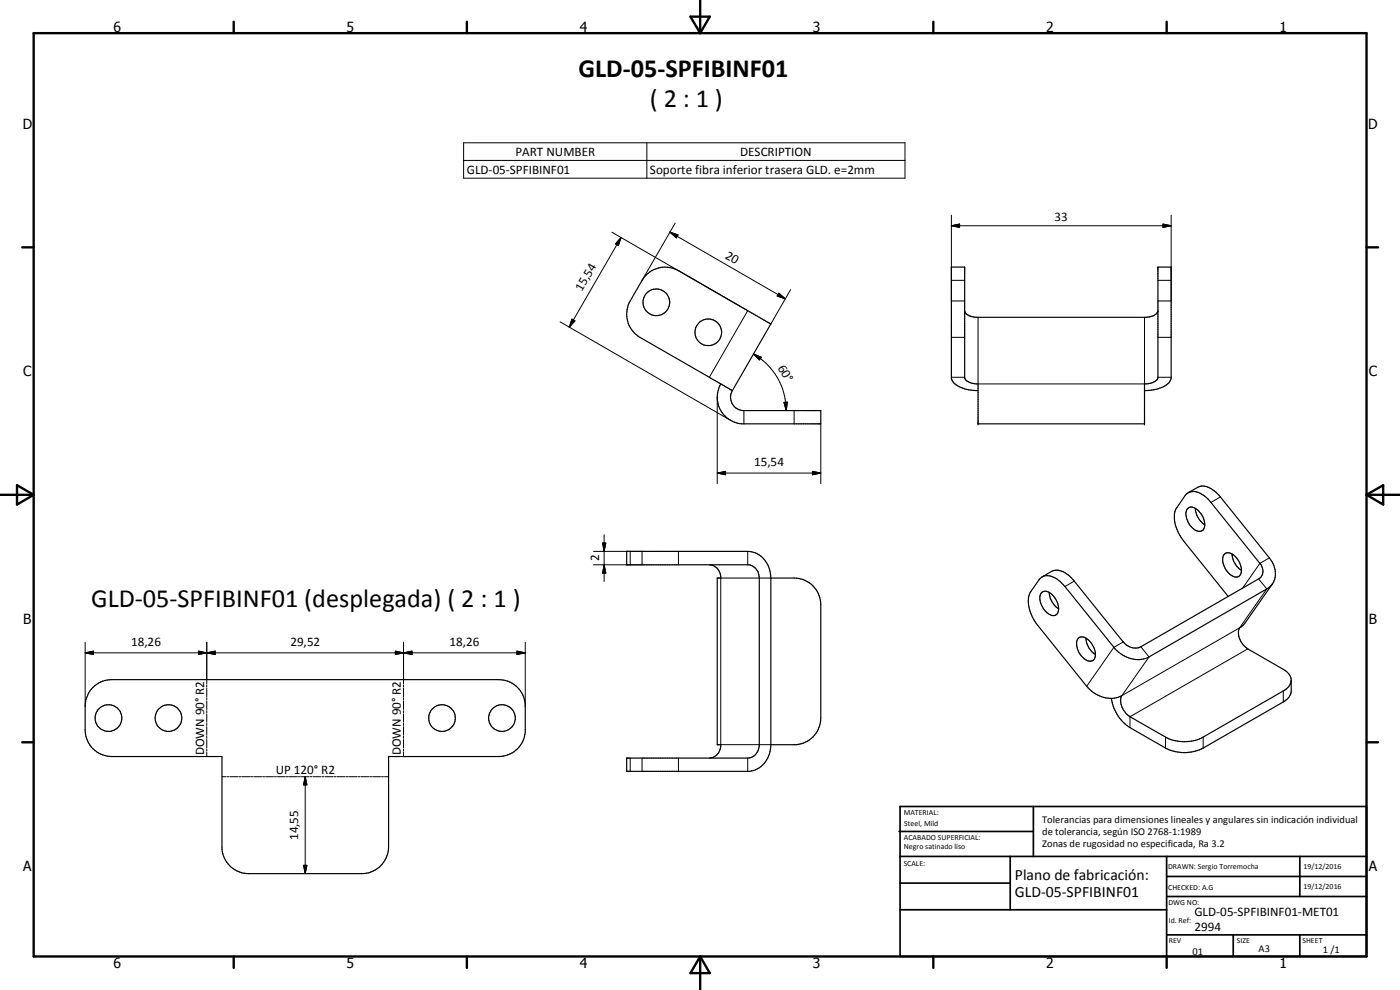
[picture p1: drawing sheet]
<svg xmlns="http://www.w3.org/2000/svg" width="420mm" height="297mm" viewBox="0 0 420 297" stroke-linecap="round" stroke-linejoin="round" font-family="sans-serif">
<g fill="none" stroke="#000" stroke-width=".35">
<path d="M231.3 97.2l-27.7-16a8.1 8.1 0 0 0-10.9 2.9l-3.6 6.2a8 8 0 0 0 3 10.9l27.6 16M231.3 97.2h.1M231.3 97.2l-11.5 20M289.5 93.5a3.8 3.8 0 0 0 3.5 1.7h51a3.8 3.8 0 0 0 3.5-1.7M216.3 115.2a8 8 0 0 0 6.2 12h23.8v-4h-23.6a4 4 0 0 1-2.9-6M219.7 117.2h.1M293.5 117.2a9.4 9.4 0 0 1-7.7-3l-.3-.7v-33.4h4v33.4a4.2 4.2 0 0 0 4 1.7v12h50v-12a4.2 4.2 0 0 0 4-1.7v-33.4h4v33.4a5.6 5.6 0 0 1-4.6 3.3l-3.4 .4M356.4 152.6a2.14 2.14 0 0 1 3.1 .5 4.8 4.8 0 0 1 1.5 6 3 3 0 0 1-3.8-1.5 4.6 4.6 0 0 1-.8-5zM356.6 147.8l-.9 .9-2.5 3.6a8.2 8.2 0 0 0 .9 8.4l1.1 1.6 13.4 16.6M356.6 147.8a5.2 5.2 0 0 1 5.9 1.9l15.6 19.3a2.99 2.99 0 0 1-.4 4.7l-35.3 20.4a4.4 4.4 0 0 1-5.3-1.5l-14.7-18.2a8.1 8.1 0 0 0-5.2-3.3l-1.6 .3-2.9 1.7M356.6 147.8l2.8-1.6a4.8 4.8 0 0 1 5.5 1.5l16 19.7a6 6 0 0 1-.3 9l-35.8 20.7a8.7 8.7 0 0 1-10.5-2.9l-14.7-18.2a6.9 6.9 0 0 0-6.1-3.2l-.8 .3M358.7 152.5a6.3 6.3 0 0 0 2.9 4.9"/>
<path d="M213.3 169.5a3.9 3.9 0 0 1 3 3.9h-1v50h1a3.8 3.8 0 0 1-3.4 4.1M231.3 173.4h7a8 8 0 0 1 8 8v34a8.1 8.1 0 0 1-7.3 8h-7.7M231.3 173.4a7.7 7.7 0 0 0-6.9-8h-36.3v4.1h36.7a4 4 0 0 1 3.1 3.9v50a3.8 3.8 0 0 1-3.5 4.1h-36.3v3.9h36.9a7.8 7.8 0 0 0 6.3-8M231.3 173.4v50M312.6 177.8a2.69 2.69 0 0 1 3.7 1.2 4.4 4.4 0 0 1 .8 5.4 2.3 2.3 0 0 1-3.1-.8 5.3 5.3 0 0 1-1.6-5.5zM312.7 173.1l-.8 .8-2.5 3.6a8.7 8.7 0 0 0 1.2 9l15.5 19.4a8.9 8.9 0 0 0 10.6 2.8 5.3 5.3 0 0 0 2.4 6.4l10.7 6a12.1 12.1 0 0 0 11.3 0l24-13.8a4 4 0 0 0 2.4-3.2M314.9 177.8a6.2 6.2 0 0 0 2.8 4.9M367.4 166.3a2.62 2.62 0 0 1 3.8 1.2 4.4 4.4 0 0 1 .8 5.3 2.53 2.53 0 0 1-3.5-1.1 4.8 4.8 0 0 1-1.1-5.4zM369.8 166.2a6.3 6.3 0 0 0 2.8 4.9M381.8 175.2l-8.7 12.3a2.89 2.89 0 0 0-1 4.4l1.1 1.6 1.3 1.2 10.6 6.1a4.1 4.1 0 0 1 2.4 3.3M323.6 191.5a2.1 2.1 0 0 1 3.1 .5 5 5 0 0 1 1.6 5.9 2.12 2.12 0 0 1-3-.3 5.4 5.4 0 0 1-1.9-5.8zM325.9 191.5a6.2 6.2 0 0 0 2.8 4.9"/>
<path d="M27.9 206.2a7.8 7.8 0 0 1 5.7-2.3h116a8 8 0 0 1 8 7.3v8.5a8.1 8.1 0 0 1-8 7.3h-33v27.1a8.1 8.1 0 0 1-8 8h-34a8.1 8.1 0 0 1-8-7.3v-27.8h-33a7.9 7.9 0 0 1-8-8v-7.1a8.4 8.4 0 0 1 2.3-5.7zM387.5 204.1v3.2a4.1 4.1 0 0 1-2.4 3.3l-24 13.9a12.3 12.3 0 0 1-11.3 0l-10.7-6.2a12.6 12.6 0 0 1-5.6-8.8"/>
<circle cx="197" cy="90.7" r="4"/>
<circle cx="212.6" cy="99.7" r="4"/>
<circle cx="32.6" cy="215.5" r="4"/>
<circle cx="50.6" cy="215.4" r="4"/>
<circle cx="132.7" cy="215.4" r="4"/>
<circle cx="150.6" cy="215.4" r="4"/>
</g>
<g fill="none" stroke="#000" stroke-width=".3">
<path d="M139.1 42.8h132.5v10.7h-132.5zM139.1 48.1h132.5M194.1 42.8v10.7M183.6 69.7l40.8 23.5-11.5 20M186.4 71.2l-.8 2.5-.9-.5zM186.4 71.2l-15.6 27M201 69.6l2.5 .9-.5 .9zM201 69.6l34.7 20.1M202.6 66.9l-9.9 17.2M285.5 67.7l2.5-.5v1zM285.5 64.6v25.7h4M285.5 67.7h66"/>
<path d="M349 67.2l2.5 .5-2.5 .5zM351.5 64.6v25.7h-4M168.1 96.6l51.1 29.5M171.7 95.8l.8 .5-1.7 1.9zM233.8 88l1.9 1.7-2.5-.9zM237.3 86.9l-6 10.3M285.5 84.1h4M293.5 95.2v20h50v-20M347.5 84.1h4M215.3 119.2v25.9M226.1 106.2l2.4 1-.6 .8zM226.1 106.2a19.5 19.5 0 0 1 9.9 17"/>
<path d="M285.5 101.2h4M285.5 113.2h4M347.5 101.2h4M347.5 113.2h4M223.3 123.2v4M235.3 120.7l1-.1-.3 2.6zM238.3 123.2v4M246.3 127.2v17.9M215.3 141.9l2.5-.5v1.1zM215.3 141.9h31M243.8 141.4l2.5 .5-2.5 .6zM366.3 149.1l-2.9 1.6"/>
<path d="M178.1 165.4h14.6v4.1h-14.6M180.8 162.9h1l-.5 2.5zM181.3 169.5l.5 2.5h-1zM181.3 160.4v14.1M189.1 165.4v4.1M203.6 165.4v4.1M224.4 165.4v4.1M231.3 173.4h-15v50h15M322.4 174.4l-2.8 1.6M377.7 173.7l2.5 3-8.2 11.7-35.3 20.3 8.1-11.6-2.4-3M380.9 167.4l-2.8 1.6-5.2 7.5M25.6 195.9l2.5-.5v1z"/>
<path d="M25.6 195.9h132M25.6 192.7v19.2M59.6 195.4l2.4 .5-2.4 .5zM62 195.9l2.6-.5v1zM62 192.7v12.5M118.6 195.4l2.5 .5-2.5 .5zM121.1 195.9l2.5-.5v1zM121.1 192.7v12.5M155.1 195.4l2.5 .5-2.5 .5zM157.6 192.7v19.2M337.1 192.6l-2.8 1.6-8.2 11.7M374.5 194.7l-35.4 20.4v3.2"/>
<path d="M62 205.5v.7M62 206.5v2.5M62 209.3v.7M62 210.3v2.6M62 213.2v.7M62 214.2v2.5M62 217v.7M62 218v2.6M121.1 205.5v.7M121.1 206.5v2.5M121.1 209.3v.7M121.1 210.3v2.6"/>
<path d="M121.1 213.2v.7M121.1 214.2v2.5M121.1 217v.7M121.1 218v2.6M385.1 207.3v3.3M62 220.9v.6M62 221.9v2.5M62 224.7v.7M62 225.7v1.3M66.6 233h1.2M68.1 233h.6M69 233h2.4"/>
<path d="M71.7 233h.6M72.5 233h2.5M75.2 233h.6M76.1 233h2.4M78.8 233h.6M79.7 233h2.4M82.4 233h.6M83.3 233h2.3M85.9 233h.7M86.8 233h2.4M89.5 233h.6M90.4 233h2.4"/>
<path d="M91.6 233l.5 2.5h-1zM91.6 233v29.1M93.1 233h.6M94 233h2.3M96.7 233h.5M97.6 233h2.3M100.2 233h.6M101.1 233h2.4M103.8 233h.6M104.7 233h2.4M107.4 233h.6M108.3 233h2.3"/>
<path d="M110.9 233h.6M111.8 233h2.4M114.5 233h.6M115.4 233h1.2M121.1 220.9v.6M121.1 221.9v2.5M121.1 224.7v.7M121.1 225.7v1.3M189.1 227.5v3.9M192.7 227.5v3.9M203.6 227.5v3.9M224.4 227.5v3.9"/>
<path d="M349.8 221.1v3.4M361.1 221.1v3.4M91.1 259.6h1l-.5 2.5z"/>
</g>
<g fill="#000">
<circle cx="293.5" cy="127.2" r=".18"/>
<circle cx="343.5" cy="127.2" r=".18"/>
</g>
<g fill="none" stroke="#000" stroke-width=".71">
<path d="M10.1 9.9h400v277.1h-400zM70.1 6.5v3.4M140.1 6.5v3.4M207.2 5h5.8l-2.9 4.9zM210.1 0v9.9M280.1 6.5v3.4M350.1 6.5v3.4M6.7 74.2h3.4M410.1 74.2h3.5M.1 148.5h10M5.1 145.6l5 2.9-5 2.9zM410.1 148.5h10"/>
<path d="M410.1 148.5l5-2.9v5.8zM6.7 222.7h3.4M410.1 222.7h3.5M70.1 287v3.4M140.1 287v3.4M210.1 287v10M210.1 287l2.9 5h-5.8zM280.1 287v3.4M350.1 287v3.4"/>
</g>
<g fill="none" stroke="#000" stroke-width=".51">
<path d="M269.8 249.5h40.3M270.1 242h140v45h-140zM270.1 257h140M303.2 257v16M310.1 242v15M350.1 257v30M390.1 257v12M270.1 265h33.1M270.1 273h80M350.1 269h60M350.1 263h60M350.1 280.5h60"/>
<path d="M370.1 280.5v6.5M390.1 280.5v6.5"/>
</g>
<g fill="#000">
<path d="M186.4 71.2l-.8 2.5-.9-.5zM201 69.6l2.5 .9-.5 .9zM285.5 67.7l2.5-.5v1zM349 67.2l2.5 .5-2.5 .5zM171.7 95.8l.8 .5-1.7 1.9zM233.8 88l1.9 1.7-2.5-.9zM226.1 106.2l2.4 1-.6 .8zM235.3 120.7l1-.1-.3 2.6zM215.3 141.9l2.5-.5v1.1zM243.8 141.4l2.5 .5-2.5 .6zM180.8 162.9h1l-.5 2.5zM181.3 169.5l.5 2.5h-1z"/>
<path d="M25.6 195.9l2.5-.5v1zM59.6 195.4l2.4 .5-2.4 .5zM62 195.9l2.6-.5v1zM118.6 195.4l2.5 .5-2.5 .5zM121.1 195.9l2.5-.5v1zM155.1 195.4l2.5 .5-2.5 .5zM91.6 233l.5 2.5h-1zM91.1 259.6h1l-.5 2.5z"/>
</g>
<g font-size="7.9">
<text x="173.6" y="23">GLD-05-SPFIBINF01</text>
<text x="195" y="32">( 2 : 1 )</text>
<text x="27.4" y="182">GLD-05-SPFIBINF01 (desplegada) ( 2 : 1 )</text>
</g>
<g font-size="4.7">
<text x="304.6" y="263.9">Plano de fabricación:</text>
<text x="304.6" y="269.3">GLD-05-SPFIBINF01</text>
</g>
<g font-size="4.2">
<text x="34" y="9.6">6</text>
<text x="104" y="9.6">5</text>
<text x="174" y="9.6">4</text>
<text x="244" y="9.6">3</text>
<text x="314" y="9.6">2</text>
<text x="384" y="9.6">1</text>
<text x="6.8" y="38.7">D</text>
<text x="410.6" y="38.7">D</text>
<text x="7" y="112.9">C</text>
<text x="410.8" y="112.9">C</text>
<text x="7" y="187.1">B</text>
<text x="410.8" y="187.1">B</text>
<text x="7" y="261.4">A</text>
<text x="410.8" y="261.4">A</text>
<text x="34" y="290.4">6</text>
<text x="104" y="290.4">5</text>
<text x="174" y="290.4">4</text>
<text x="244" y="290.4">3</text>
<text x="314" y="290.4">2</text>
<text x="384" y="290.4">1</text>
</g>
<g font-size="3.9">
<text x="154.7" y="46.8">PART NUMBER</text>
<text x="222.1" y="46.8">DESCRIPTION</text>
<text x="140.1" y="52.1">GLD-05-SPFIBINF01</text>
<text x="195.1" y="52.2">Soporte fibra inferior trasera GLD. e=2mm</text>
<text x="316.5" y="66.2">33</text>
<text x="217.4" y="77.3" transform="rotate(30 217.4 77.3)">20</text>
<text x="174.6" y="87.6" transform="rotate(-60 174.6 87.6)">15,54</text>
<text x="233.4" y="110.3" transform="rotate(60 233.4 110.3)">60°</text>
<text x="226.3" y="139.9">15,54</text>
<text x="179.8" y="168.4" transform="rotate(-90 179.8 168.4)">2</text>
<text x="39.4" y="193.8">18,26</text>
<text x="87.2" y="193.8">29,52</text>
<text x="134.9" y="193.8">18,26</text>
<text x="61.3" y="226.6" transform="rotate(-90 61.3 226.6)">DOWN 90° R2</text>
<text x="120.3" y="226.6" transform="rotate(-90 120.3 226.6)">DOWN 90° R2</text>
<text x="82.7" y="232.2">UP 120° R2</text>
<text x="89.5" y="252.1" transform="rotate(-90 89.5 252.1)">14,55</text>
<text x="358.5" y="275">GLD-05-SPFIBINF01-MET01</text>
<text x="358.5" y="279.4">2994</text>
</g>
<g font-size="3.1">
<text x="312.7" y="246.8">Tolerancias para dimensiones lineales y angulares sin indicación individual</text>
<text x="312.7" y="250.4">de tolerancia, según ISO 2768-1:1989</text>
<text x="312.7" y="254">Zonas de rugosidad no especificada, Ra 3.2</text>
<text x="357.9" y="286.4">01</text>
<text x="377.7" y="285.6">A3</text>
<text x="397" y="285.9">1 /1</text>
</g>
<g font-size="2.4">
<text x="271.2" y="244.4">MATERIAL:</text>
<text x="271.3" y="252">ACABADO SUPERFICIAL:</text>
<text x="271.4" y="247.9">Steel, Mild</text>
<text x="271.3" y="254.6">Negro satinado liso</text>
<text x="271.2" y="259.7">SCALE:</text>
<text x="350.6" y="260.8">DRAWN: Sergio Torremocha</text>
<text x="391.2" y="260.6">19/12/2016</text>
<text x="350.6" y="267">CHECKED: A.G</text>
<text x="391.2" y="266.7">19/12/2016</text>
<text x="350.6" y="271.4">DWG NO:</text>
<text x="350.8" y="276.9">Id. Ref:</text>
<text x="350.8" y="282.8">REV</text>
<text x="371.2" y="282.9">SIZE</text>
<text x="390.9" y="282.9">SHEET</text>
</g>
</svg>
